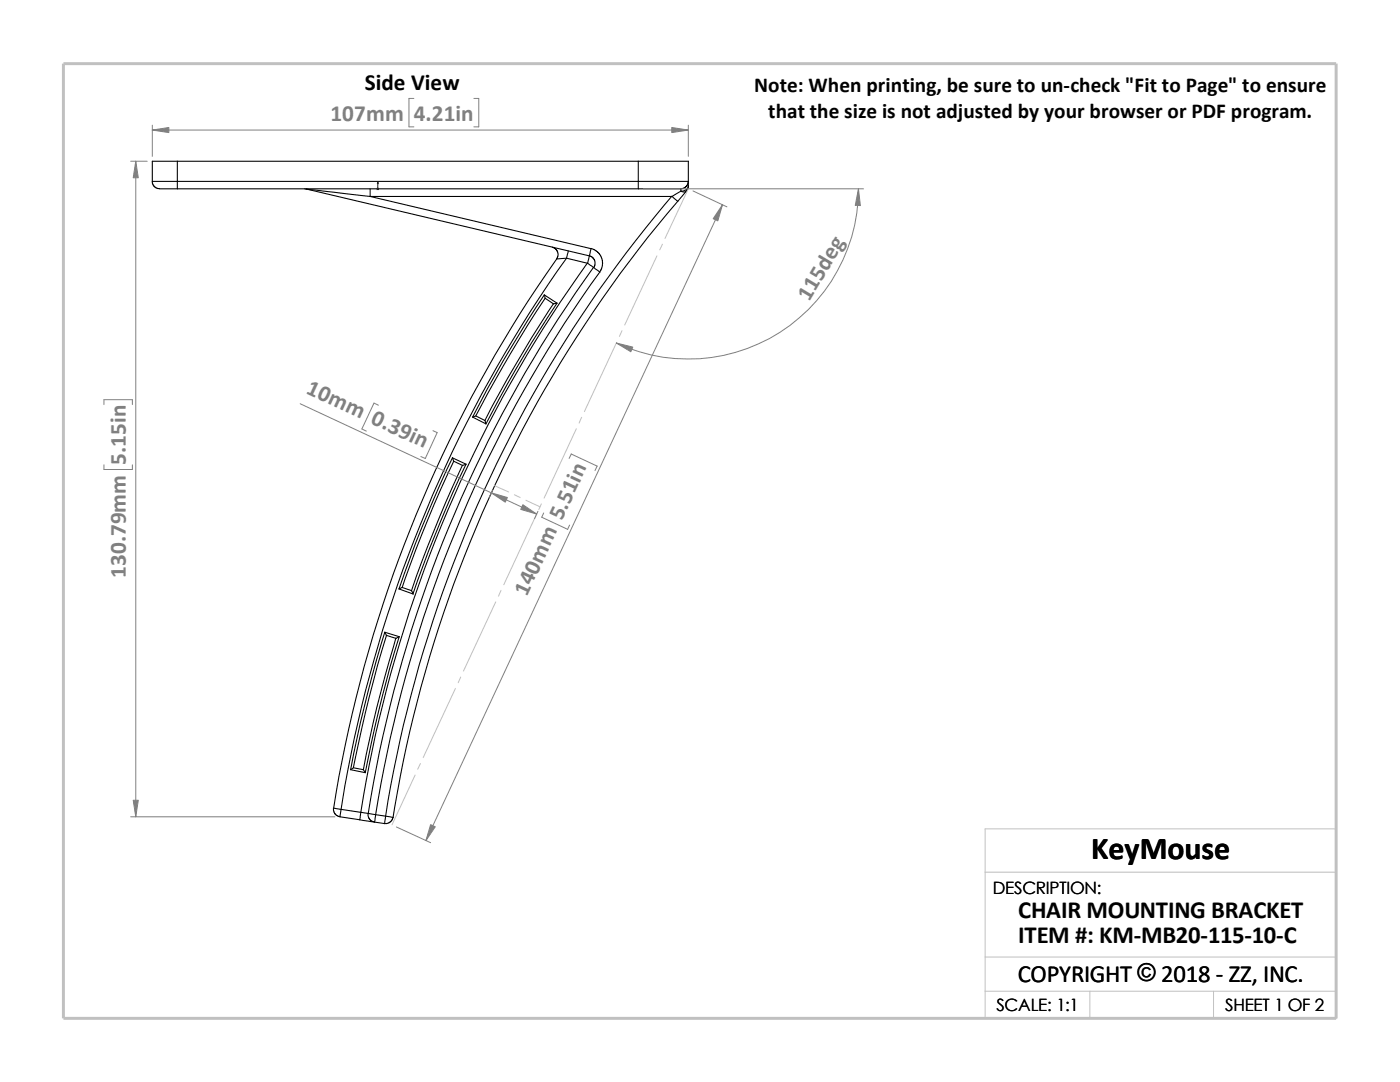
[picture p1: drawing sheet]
<svg xmlns="http://www.w3.org/2000/svg" width="279mm" height="216mm" viewBox="0 0 279 216" stroke-linecap="round" stroke-linejoin="round" font-family="sans-serif">
<g fill="none" stroke="#c0c0c0" stroke-width=".2">
<path d="M137.4 37.7l-4.7 9.9M131.1 51.1l-6.4 13.8M132.2 48.7l-.5 1.2M123.1 68.3l-6.5 13.8M124.1 66l-.5 1.1M98.7 96.9l2.8 1.3M102.7 98.7l1.1 .6M104.9 99.8l2.9 1.3M115 85.6l-6.4 13.8M116.1 83.3l-.5 1.1M100 117.8l-.5 1.2M107 102.8l-6.5 13.9"/>
<path d="M108 100.5l-.5 1.2M90.9 137.4l-6.4 13.8M91.9 135.1l-.5 1.1M98.9 120.1l-6.4 13.8M82.8 154.6l-4.6 10M83.9 152.4l-.5 1.1M196.6 174h70.1M196.6 191h70.1M196.6 197.8h70.1M217.5 197.8v5.4M242.2 197.8v5.4M26.8 203.2h239.9v-37.8h-70.1v37.8"/>
</g>
<path d="M12.7 12.7h254v190.5h-254z" fill="none" stroke="#c0c0c0" stroke-width=".59"/>
<g fill="none" stroke="#000" stroke-width=".21">
<path d="M30.4 36.2h5M30.4 36.2v.3l.3 .6 .8 .5 3.9 .1M35.4 36.2v1.5M35.4 32.2h-5v4M35.4 32.2h92M35.4 36.2h92M35.4 32.2v4M35.4 37.7h92M60.8 37.7h.3M61.1 37.7l56.5 13.4M61.1 37.7l12.8 1.5M73.9 37.7v1.5"/>
<path d="M73.9 39.2h60.2M73.9 39.2l44 10.4M127.4 37.7h8.5M127.4 32.2v4M127.4 36.2v1.5M127.4 36.2h10M127.4 32.2h10v4M134.1 39.2a251.6 251.6 0 0 0-57.1 123.7M134.1 39.2l1.2 1M135.9 37.7v.4M135.9 38.1l-1.8 1.1M137 38.1a.87 .87 0 0 1-1.1 0"/>
<path d="M137 38.1l-1.7 2.1M137.4 36.2l-.4 .9-.4 .4-.7 .2M137.4 37.1a1.3 1.3 0 0 1-1.5 1M137.4 36.2v.9M137.4 37.1l-.4 1M108.6 58.8l.2 .7M108.6 58.8l2.6 1.7M108.6 58.8a252.9 252.9 0 0 0-14.3 24.4M108.8 59.5l1.6 1.1M108.8 59.5a267.1 267.1 0 0 0-13.8 23.5M110.2 49.3l.6 .3 .5 .6 .1 .7-.3 .7M111.1 51.6a260.8 260.8 0 0 0-44.5 109.6"/>
<path d="M113.1 51.5l-2 .1M113.1 51.5l4.2 1M113.1 51.5a260.1 260.1 0 0 0-45 110M113.4 50.1l-.3 1.4M117.2 52.5a256 256 0 0 0-45.2 109.6M117.3 52.5l1.2 .9M117.6 51.1l.6 .2 .5 .6v1l-.2 .5M117.6 51.1l-.3 1.4M117.9 49.6l-.3 1.5M117.9 49.6l1.4 .6 .5 .6 .3 .8 .1 1.4-.5 1.3M118.4 53.3a254.8 254.8 0 0 0-44.9 109M118.5 53.4l1.2 .9"/>
<path d="M119.7 54.3a253.9 253.9 0 0 0-44.7 108.3M135.3 40.2a249.5 249.5 0 0 0-56.9 122.9M110.4 60.6a256.7 256.7 0 0 0-13.6 23.3M111.2 60.5a249.5 249.5 0 0 0-14.2 24.1M111.2 60.5l-.8 .1M90.3 91.4l.3 .6M90.3 91.4l2.7 1.2M90.3 91.4a251.8 251.8 0 0 0-10.7 26.1M90.6 92l1.7 .9 .7-.3M90.6 92a242.9 242.9 0 0 0-10.3 25.2M92.3 92.8a258.7 258.7 0 0 0-10.2 25.1M93 92.6a254.4 254.4 0 0 0-10.6 25.9"/>
<path d="M94.3 83.2l.7-.2 1.8 .9M94.3 83.2l2.7 1.4M96.8 83.9l.2 .7M79.6 117.5l2.9 1-.4-.6M80.3 117.2l-.7 .3M80.3 117.2l1.8 .7M76.8 126.2l.3 .6M76.8 126.2l2.9 .8M76.8 126.2a253.6 253.6 0 0 0-6.8 27.4M77.1 126.8a259.7 259.7 0 0 0-6.6 26.4M77.1 126.8l1.9 .6 .7-.4M79 127.3a267.4 267.4 0 0 0-6.5 26.3"/>
<path d="M79.7 127a245.4 245.4 0 0 0-6.8 27.2M70 153.6l.5-.4 2 .4M70 153.6l2.9 .6M72.5 153.6l.4 .6M66.6 161.2l1.5 .3M66.6 161.2l-.1 .5 .3 .6 .4 .4 .7 .3M67.9 163l3.9 .6M68.1 161.5l-.2 1.5M68.1 161.5l3.9 .6M71.8 163.6l3 .4M72 162.1l-.2 1.5M72 162.1l1.5 .2"/>
<path d="M73.5 162.3l-.1 .5 .3 .6 .5 .5 .5 .1M73.5 162.3l1.5 .3M75 162.6l2 .3M75 162.6l-.2 1.4M77 162.9l1.4 .2M77 162.9l-.2 1.4-2-.3M78.4 163.1l-.1 .5-.5 .5-.6 .2h-.5"/>
</g>
<path d="M75.4 36.3l.1 .4h-.2z" fill="#00f" stroke="#00f" stroke-width=".2"/>
<path d="M75.3 37.7h.3M75.3 37.5l.3 .3M75.4 37.7h.1M75.4 36.3v1.5M75.5 37.5l-.3 .3" fill="none" stroke="#00f" stroke-width=".2"/>
<g fill="none" stroke="#808080" stroke-width=".2">
<path d="M82.6 19.6h-1v5.7h1M94.6 19.6h.9v5.7h-.9M26.1 32.2h3.3M27.1 32.2v130.8M30.4 26h107M30.4 25v6.2M128.4 37.7h43.9M137.4 25v6.2M138.3 38.1l6.8 3.2M171.3 37.7a33.9 33.9 0 0 1-48.3 30.8M144.2 40.9l-59.2 126.8M20.7 80.7v-.9h5.7v.9"/>
<path d="M20.7 92.8v.9h5.7v-.9M59.9 80.6l47.2 22M75.5 80.9l-.9-.5-2.4 5.2 .9 .4M86.4 85.9l.8 .4-2.3 5.2-.9-.4M98.3 97.8l-.7 1.5M113.6 91.5l.4-.9 5.2 2.4-.5 .9M107.4 102l-.7 1.5M108.5 102.4l-.4 .8 5.2 2.4 .4-.8M26.1 163h40.7M79.1 165l6.8 3.1"/>
</g>
<g fill="#808080" stroke="#808080" stroke-width=".2">
<path d="M144.2 40.9l-.9 3.2-1-.5z"/>
<path d="M85.9 164.5l1 .5-1.9 2.7z"/>
<path d="M104.4 100.7l2.7 1.9-3.2-1z"/>
<path d="M98 98.3l3.3 1-.5 .9z"/>
<path d="M123 68.5l3.3 .8-.4 .9z"/>
<path d="M171.3 37.7l.4 3.3h-1z"/>
<path d="M30.4 26l3.3-.6v1.1z"/>
<path d="M134.1 25.4l3.3 .6-3.3 .5z"/>
<path d="M27.1 32.2l.5 3.3h-1z"/>
<path d="M26.6 159.7h1l-.5 3.3z"/>
</g>
<text font-size="6.4" x="217.8" y="171.4">KeyMouse</text>
<g font-size="4.9">
<text x="203.2" y="183.2">CHAIR MOUNTING BRACKET</text>
<text x="203.2" y="188.1">ITEM #: KM-MB20-115-10-C</text>
<text x="203.1" y="195.9">COPYRIGHT © 2018 - ZZ, INC.</text>
<text x="227" y="195.8">©</text>
</g>
<text font-size="4.6" x="72.8" y="18">Side View</text>
<g font-size="4.6" fill="#808080">
<text x="66" y="24.1">107mm</text>
<text x="82.6" y="24.1">4.21in</text>
<text x="161.5" y="60.3" transform="rotate(-59 161.5 60.3)">115deg</text>
<text x="60.9" y="78.4" transform="rotate(25 60.9 78.4)">10mm 0.39in</text>
<text x="25.1" y="92.8" transform="rotate(-90 25.1 92.8)">5.15in</text>
<text x="112.1" y="104.1" transform="rotate(-65 112.1 104.1)">5.51in</text>
<text x="25.1" y="115.4" transform="rotate(-90 25.1 115.4)">130.79mm</text>
<text x="105.1" y="119.1" transform="rotate(-65 105.1 119.1)">140m</text>
</g>
<g font-size="4.2">
<text x="150.5" y="18.4">Note: When printing, be sure to un-check &quot;Fit to Page&quot; to ensure</text>
<text x="153.3" y="23.6">that the size is not adjusted by your browser or PDF program.</text>
</g>
<g font-size="3.4">
<text x="198.2" y="178.5">DESCRIPTION:</text>
<text x="198.8" y="201.7">SCALE: 1:1</text>
<text x="244.5" y="201.7">SHEET 1 OF 2</text>
</g>
</svg>
